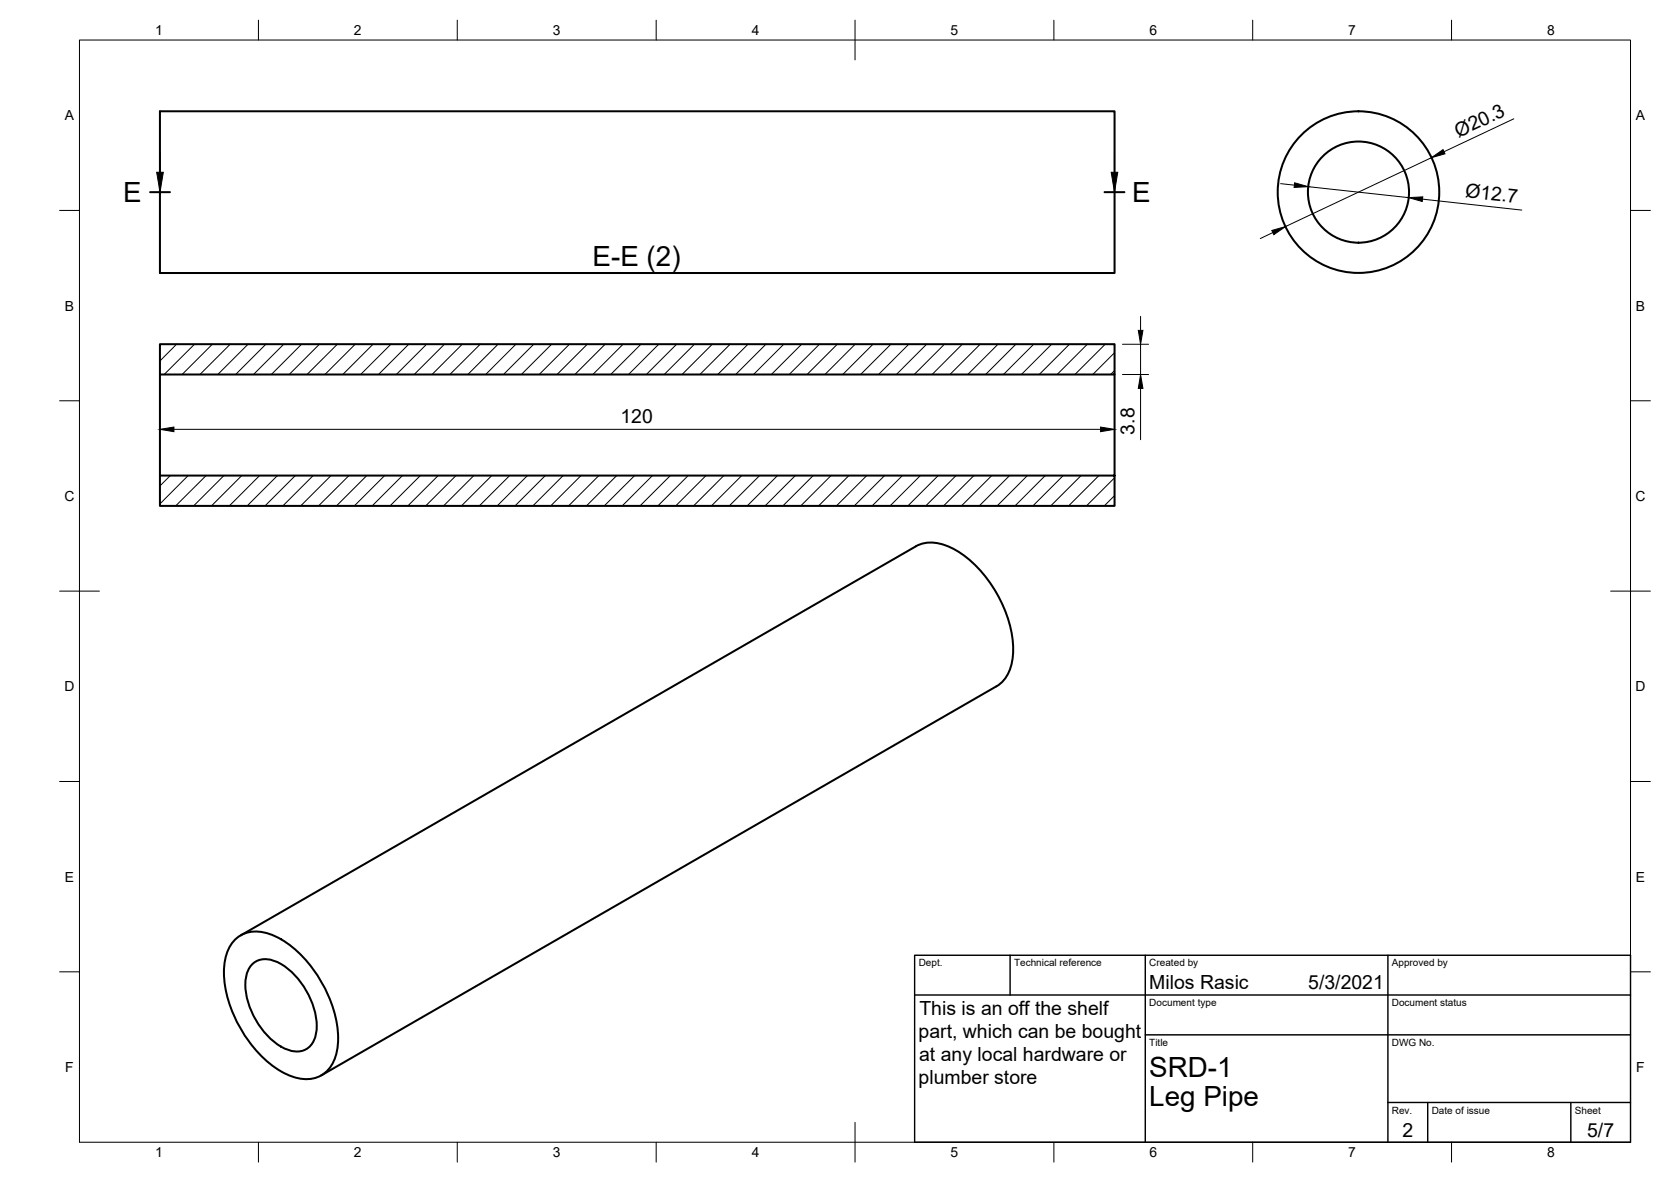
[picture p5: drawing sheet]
<svg xmlns="http://www.w3.org/2000/svg" width="420mm" height="297mm" viewBox="0 0 420 297" stroke-linecap="round" stroke-linejoin="round" font-family="sans-serif">
<!-- layer: Visible -->
<g fill="none" stroke="#000" stroke-width=".51">
<path d="M40.2 28h240v40.6h-240zM40.2 86.5h240v7.6h-240zM40.2 94.1v25.4M280.2 94.1v25.4h-240v7.6h240v-7.6M250.5 172.5l-169.7 97.7M250.5 172.5a10.2 10.2 0 0 0 4.3-9.3 31.7 31.7 0 0 0-14.4-24.9 10.2 10.2 0 0 0-10.1-1l-169.8 97.8M58.8 236.5a8 8 0 0 1 9-1.8 26.7 26.7 0 0 1 13.5 12.9 26.2 26.2 0 0 1 3.4 16.5 7.9 7.9 0 0 1-11.1 6.5 26.7 26.7 0 0 1-13.5-12.9 26.2 26.2 0 0 1-3.5-16.5 9.9 9.9 0 0 1 2.2-4.7zM63.3 242.5a5.1 5.1 0 0 1 6.2-.8 19.2 19.2 0 0 1 10.1 17.4 5 5 0 0 1-5.7 5.1 14 14 0 0 1-8.8-6.7 17 17 0 0 1-3.1-12.4l.3-1z"/>
<circle cx="341.6" cy="48.3" r="12.7"/>
<circle cx="341.6" cy="48.3" r="20.3"/>
</g>
<!-- layer: Border -->
<g fill="none" stroke="#000" stroke-width=".25">
<path d="M20 10.1h390v276.9h-390zM65 5.1v5M115 5.1v5M165 5.1v5M215 5.1v10M265 5.1v5M315 5.1v5M365 5.1v5M15 52.9h5M410 52.9h5M15 100.7h5M410 100.7h5"/>
<path d="M15 148.6h10M405 148.6h10M15 196.4h5M410 196.4h5M15 244.2h5M410 244.2h5M65 287v5M115 287v5M165 287v5M215 282.1v9.9M265 287v5M315 287v5"/>
<path d="M365 287v5"/>
</g>
<!-- layer: TitleBlock -->
<path d="M230 240.1h180v46.9h-180zM230 250h180M254 240.1v9.9M288 240.1v46.9M349 240.1v46.9M288 260.1h122M349 277.1h61M359 277.1v9.9M395 277.1v9.9" fill="none" stroke="#000" stroke-width=".36"/>
<!-- layer: Hatching -->
<g fill="none" stroke="#000" stroke-width=".25">
<path d="M44.4 86.5l-4.2 4.2M48.9 86.5l-7.6 7.6M53.4 86.5l-7.6 7.6M57.9 86.5l-7.6 7.6M62.4 86.5l-7.6 7.6M66.8 86.5l-7.6 7.6M71.3 86.5l-7.6 7.6M75.8 86.5l-7.6 7.6M80.3 86.5l-7.6 7.6M84.8 86.5l-7.6 7.6M89.3 86.5l-7.6 7.6M93.8 86.5l-7.6 7.6"/>
<path d="M98.3 86.5l-7.6 7.6M102.8 86.5l-7.6 7.6M107.3 86.5l-7.6 7.6M111.7 86.5l-7.6 7.6M116.2 86.5l-7.6 7.6M120.7 86.5l-7.6 7.6M125.2 86.5l-7.6 7.6M129.7 86.5l-7.6 7.6M134.2 86.5l-7.6 7.6M138.7 86.5l-7.6 7.6M143.2 86.5l-7.6 7.6M147.7 86.5l-7.6 7.6"/>
<path d="M152.1 86.5l-7.6 7.6M156.7 86.5l-7.6 7.6M161.1 86.5l-7.6 7.6M165.6 86.5l-7.6 7.6M170.1 86.5l-7.6 7.6M174.6 86.5l-7.6 7.6M179.1 86.5l-7.6 7.6M183.6 86.5l-7.6 7.6M188.1 86.5l-7.6 7.6M192.6 86.5l-7.6 7.6M197.1 86.5l-7.6 7.6M201.5 86.5l-7.5 7.6"/>
<path d="M206 86.5l-7.6 7.6M210.5 86.5l-7.6 7.6M215 86.5l-7.6 7.6M219.5 86.5l-7.6 7.6M224 86.5l-7.6 7.6M228.5 86.5l-7.6 7.6M233 86.5l-7.6 7.6M237.5 86.5l-7.6 7.6M242 86.5l-7.6 7.6M246.4 86.5l-7.6 7.6M250.9 86.5l-7.6 7.6M255.4 86.5l-7.6 7.6"/>
<path d="M259.9 86.5l-7.6 7.6M264.4 86.5l-7.6 7.6M268.9 86.5l-7.6 7.6M273.4 86.5l-7.6 7.6M277.9 86.5l-7.6 7.6M280.2 88.7l-5.4 5.4M280.2 93.1l-.9 1M42.8 119.5l-2.6 2.6M47.3 119.5l-7.1 7.1M51.8 119.5l-7.6 7.6M56.3 119.5l-7.6 7.6M60.8 119.5l-7.6 7.6"/>
<path d="M65.3 119.5l-7.6 7.6M69.8 119.5l-7.6 7.6M74.3 119.5l-7.6 7.6M78.7 119.5l-7.6 7.6M83.2 119.5l-7.6 7.6M87.7 119.5l-7.6 7.6M92.2 119.5l-7.6 7.6M96.7 119.5l-7.6 7.6M101.2 119.5l-7.6 7.6M105.7 119.5l-7.6 7.6M110.2 119.5l-7.6 7.6M114.7 119.5l-7.6 7.6"/>
<path d="M119.1 119.5l-7.6 7.6M123.7 119.5l-7.7 7.6M128.1 119.5l-7.6 7.6M132.6 119.5l-7.6 7.6M137.1 119.5l-7.6 7.6M141.6 119.5l-7.6 7.6M146.1 119.5l-7.6 7.6M150.6 119.5l-7.6 7.6M155.1 119.5l-7.6 7.6M159.6 119.5l-7.6 7.6M164.1 119.5l-7.6 7.6M168.6 119.5l-7.6 7.6"/>
<path d="M173 119.5l-7.6 7.6M177.5 119.5l-7.6 7.6M182 119.5l-7.6 7.6M186.5 119.5l-7.6 7.6M191 119.5l-7.6 7.6M195.5 119.5l-7.6 7.6M200 119.5l-7.6 7.6M204.5 119.5l-7.6 7.6M209 119.5l-7.6 7.6M213.4 119.5l-7.6 7.6M217.9 119.5l-7.6 7.6M222.4 119.5l-7.6 7.6"/>
<path d="M226.9 119.5l-7.6 7.6M231.4 119.5l-7.6 7.6M235.9 119.5l-7.6 7.6M240.4 119.5l-7.6 7.6M244.9 119.5l-7.6 7.6M249.4 119.5l-7.6 7.6M253.9 119.5l-7.6 7.6M258.3 119.5l-7.6 7.6M262.8 119.5l-7.6 7.6M267.3 119.5l-7.6 7.6M271.8 119.5l-7.6 7.6M276.3 119.5l-7.6 7.6"/>
<path d="M280.2 120.1l-7 7M280.2 124.6l-2.5 2.5"/>
</g>
<!-- layer: Annotations -->
<path d="M37.7 48.3h5M277.7 48.3h5" fill="none" stroke="#000" stroke-width=".51"/>
<path d="M40.2 38.3v5M280.2 38.3v5" fill="none" stroke="#000" stroke-width=".25"/>
<path d="M39.4 43.3h1.7l-.9 5zM279.4 43.3h1.7l-.9 5z" fill="#000" stroke="#000" stroke-width=".25"/>
<!-- layer: Dimensions -->
<path d="M359.9 39.6l-36.7 17.3M380.6 29.9l-17.5 8.2M320 58.4l-3.1 1.6M322 46.2l3.5 .3M329 46.9l25.2 2.8M357.7 50l24.9 2.8M286.8 79.5v3.5M282.2 86.5h6.6M282.2 94.1h6.6M286.8 86.5v7.6M286.8 97.6v12.9M43.7 107.9h233" fill="none" stroke="#000" stroke-width=".25"/>
<path d="M359.9 39.6l2.9-2 .5 1.1zM319.8 57.9l3.4-1-2.9 2.1zM325.5 45.9l3.5 1-3.6 .2zM354.2 49.7l3.5-.2-.1 1.1zM286.2 83h1.2l-.6 3.5zM286.8 94.1l.6 3.5h-1.2zM40.2 107.9l3.5-.6v1.2zM276.7 107.3l3.5 .6-3.5 .6z" fill="#000" stroke="#000" stroke-width=".25"/>
<g font-size="7">
<text x="30.9" y="50.8">E</text>
<text x="284.7" y="50.8">E</text>
<text x="149" y="66.8">E-E (2)</text>
<text x="289" y="270.6">SRD-1</text>
<text x="289" y="278.1">Leg Pipe</text>
</g>
<g font-size="4.9">
<text x="366.7" y="34.6" transform="rotate(-25 366.7 34.6)">Ø20.3</text>
<text x="368.3" y="49.6" transform="rotate(6 368.3 49.6)">Ø12.7</text>
<text x="156" y="106.3">120</text>
<text x="285.2" y="109.2" transform="rotate(-90 285.2 109.2)">3.8</text>
<text x="289" y="248.5">Milos Rasic</text>
<text x="329" y="248.5">5/3/2021</text>
<text x="231.2" y="255">This is an off the shelf</text>
<text x="231" y="260.8">part, which can be bought</text>
<text x="231.1" y="266.7">at any local hardware or</text>
<text x="231" y="272.5">plumber store</text>
<text x="352.6" y="285.7">2</text>
<text x="399.1" y="285.7">5/7</text>
</g>
<g font-size="3.5">
<text x="39" y="8.8">1</text>
<text x="89" y="8.8">2</text>
<text x="139" y="8.8">3</text>
<text x="189" y="8.8">4</text>
<text x="239" y="8.8">5</text>
<text x="289" y="8.8">6</text>
<text x="339" y="8.8">7</text>
<text x="389" y="8.8">8</text>
<text x="16.3" y="30.2">A</text>
<text x="411.3" y="30.2">A</text>
<text x="16.3" y="78">B</text>
<text x="411.3" y="78">B</text>
<text x="16.2" y="125.9">C</text>
<text x="411.2" y="125.9">C</text>
<text x="16.2" y="173.7">D</text>
<text x="411.2" y="173.7">D</text>
<text x="16.3" y="221.6">E</text>
<text x="411.3" y="221.6">E</text>
<text x="16.4" y="269.4">F</text>
<text x="411.4" y="269.4">F</text>
<text x="39" y="290.8">1</text>
<text x="89" y="290.8">2</text>
<text x="139" y="290.8">3</text>
<text x="189" y="290.8">4</text>
<text x="239" y="290.8">5</text>
<text x="289" y="290.8">6</text>
<text x="339" y="290.8">7</text>
<text x="389" y="290.8">8</text>
</g>
<g font-size="2.5">
<text x="231" y="242.9">Dept.</text>
<text x="255" y="242.9">Technical reference</text>
<text x="289" y="242.9">Created by</text>
<text x="350" y="242.9">Approved by</text>
<text x="289" y="252.8">Document type</text>
<text x="350" y="252.8">Document status</text>
<text x="289" y="262.9">Title</text>
<text x="350" y="262.9">DWG No.</text>
<text x="350" y="279.9">Rev.</text>
<text x="360" y="279.9">Date of issue</text>
<text x="396" y="279.9">Sheet</text>
</g>
</svg>
